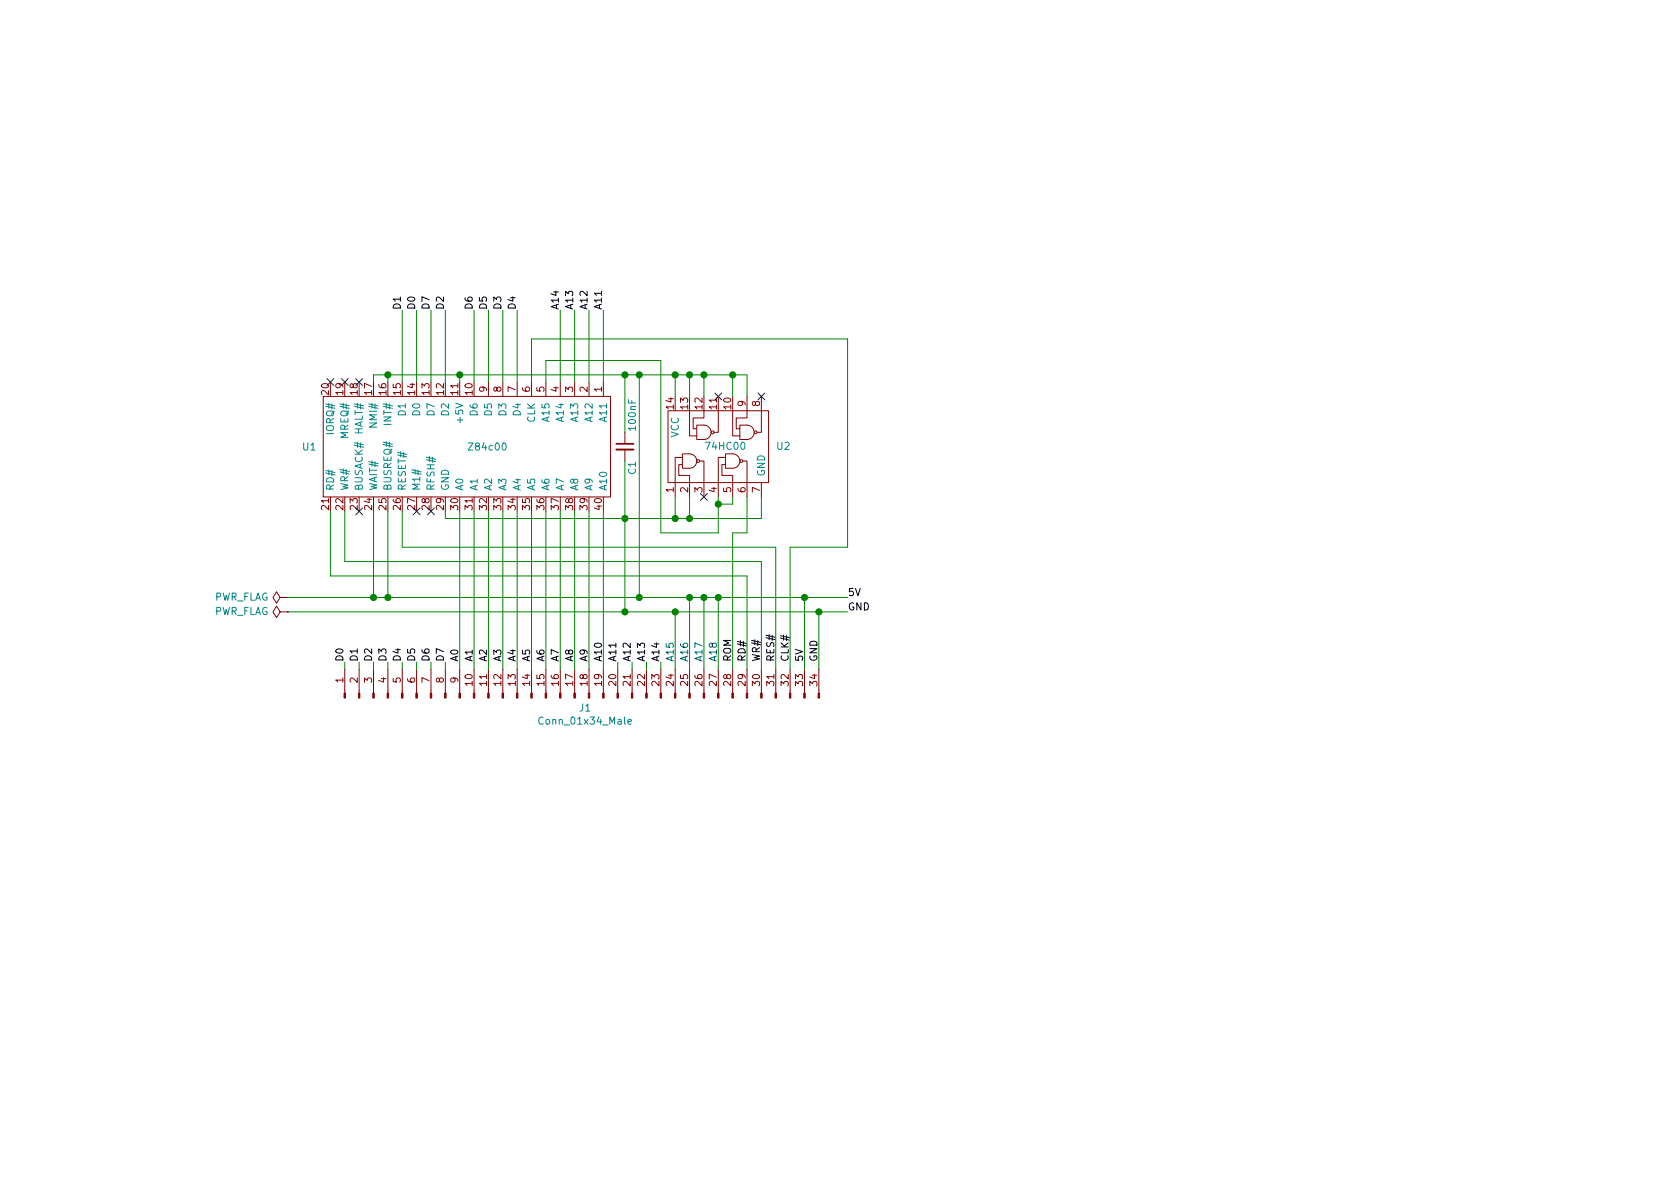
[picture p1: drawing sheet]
EESchema Schematic File Version 4
EELAYER 26 0
EELAYER END
$Descr A4 11693 8268
encoding utf-8
Sheet 1 1
Title ""
Date ""
Rev ""
Comp ""
Comment1 ""
Comment2 ""
Comment3 ""
Comment4 ""
$EndDescr
$Comp
L parts:Z84c00 U1
U 1 1
P 4300 3100
F 0 "U1" V 4300 900 50  0000 L CNN
F 1 "Z84c00" V 4300 2050 50  0000 L CNN
F 2 "" H 4300 3100 50  0001 C CNN
F 3 "" H 4300 3100 50  0001 C CNN
	1    4300 3100
	0    1    1    0   
$EndComp
$Comp
L parts:74HC00 U2
U 1 1
P 4600 3100
F 0 "U2" V 4600 2300 50  0000 R CNN
F 1 "74HC00" V 4600 2800 50  0000 R CNN
F 2 "" H 4600 3100 50  0001 C CNN
F 3 "" H 4600 3100 50  0001 C CNN
	1    4600 3100
	0    -1   -1   0   
$EndComp
$Comp
L Connector:Conn_01x34_Male J1
U 1 1
P 4000 4850
F 0 "J1" V 3928 4777 50  0000 C CNN
F 1 "Conn_01x34_Male" V 3837 4777 50  0000 C CNN
F 2 "" H 4000 4850 50  0001 C CNN
F 3 "~" H 4000 4850 50  0001 C CNN
	1    4000 4850
	0    -1   -1   0   
$EndComp
Text Label 3200 4600 1    50   ~ 0
A0
Text Label 3300 4600 1    50   ~ 0
A1
Text Label 3400 4600 1    50   ~ 0
A2
Text Label 3500 4600 1    50   ~ 0
A3
Text Label 3600 4600 1    50   ~ 0
A4
Text Label 3700 4600 1    50   ~ 0
A5
Text Label 3800 4600 1    50   ~ 0
A6
Text Label 3900 4600 1    50   ~ 0
A7
Text Label 4000 4600 1    50   ~ 0
A8
Text Label 4100 4600 1    50   ~ 0
A9
Text Label 4200 4600 1    50   ~ 0
A10
Text Label 4300 4600 1    50   ~ 0
A11
Text Label 4400 4600 1    50   ~ 0
A12
Text Label 4500 4600 1    50   ~ 0
A13
Text Label 4600 4600 1    50   ~ 0
A14
Wire Wire Line
	4300 4650 4300 4600
Wire Wire Line
	4400 4650 4400 4600
Wire Wire Line
	4500 4650 4500 4600
Wire Wire Line
	4600 4650 4600 4600
Text Label 2400 4600 1    50   ~ 0
D0
Text Label 2500 4600 1    50   ~ 0
D1
Text Label 2600 4600 1    50   ~ 0
D2
Text Label 2700 4600 1    50   ~ 0
D3
Text Label 2800 4600 1    50   ~ 0
D4
Text Label 2900 4600 1    50   ~ 0
D5
Text Label 3000 4600 1    50   ~ 0
D6
Text Label 3100 4600 1    50   ~ 0
D7
Wire Wire Line
	2400 4650 2400 4600
Wire Wire Line
	2500 4650 2500 4600
Wire Wire Line
	2600 4650 2600 4600
Wire Wire Line
	2700 4650 2700 4600
Wire Wire Line
	2800 4650 2800 4600
Wire Wire Line
	2900 4650 2900 4600
Wire Wire Line
	3000 4650 3000 4600
Wire Wire Line
	3100 4650 3100 4600
Text Notes 4700 4600 1    50   ~ 0
A15
Text Notes 4800 4600 1    50   ~ 0
A16
Text Notes 4900 4600 1    50   ~ 0
A17
Text Notes 5000 4600 1    50   ~ 0
A18
Text Label 5100 4600 1    50   ~ 0
ROM
Text Label 5200 4600 1    50   ~ 0
RD#
Text Label 5300 4600 1    50   ~ 0
WR#
Text Label 5400 4600 1    50   ~ 0
RES#
Text Label 5500 4600 1    50   ~ 0
CLK#
Text Label 5600 4600 1    50   ~ 0
5V
Text Label 5700 4600 1    50   ~ 0
GND
Wire Wire Line
	2000 4250 4350 4250
Wire Wire Line
	5300 3900 5300 4650
Wire Wire Line
	2400 3900 5300 3900
Wire Wire Line
	5200 4000 5200 4650
Wire Wire Line
	2300 4000 5200 4000
Text Label 5900 4150 0    50   ~ 0
5V
Text Label 5900 4250 0    50   ~ 0
GND
$Comp
L power:PWR_FLAG #FLG?
U 1 1
P 2000 4150
F 0 "#FLG?" H 2000 4225 50  0001 C CNN
F 1 "PWR_FLAG" V 2000 4278 50  0000 L CNN
F 2 "" H 2000 4150 50  0001 C CNN
F 3 "~" H 2000 4150 50  0001 C CNN
	1    2000 4150
	0    -1   -1   0   
$EndComp
$Comp
L power:PWR_FLAG #FLG?
U 1 1
P 2000 4250
F 0 "#FLG?" H 2000 4325 50  0001 C CNN
F 1 "PWR_FLAG" V 2000 4378 50  0000 L CNN
F 2 "" H 2000 4250 50  0001 C CNN
F 3 "~" H 2000 4250 50  0001 C CNN
	1    2000 4250
	0    -1   -1   0   
$EndComp
Wire Wire Line
	5600 4150 5600 4650
Connection ~ 5600 4150
Wire Wire Line
	5700 4250 5700 4650
Connection ~ 5700 4250
Wire Wire Line
	5700 4250 5900 4250
Text Label 2900 2150 1    50   ~ 0
D0
Text Label 2800 2150 1    50   ~ 0
D1
Wire Wire Line
	5400 3800 2800 3800
Wire Wire Line
	5400 3800 5400 4650
Wire Wire Line
	2000 4150 2600 4150
NoConn ~ 2900 3550
NoConn ~ 3000 3550
Wire Wire Line
	3100 3550 3100 3600
Wire Wire Line
	3200 2650 3200 2600
Wire Wire Line
	2800 3550 2800 3800
Wire Wire Line
	2400 3550 2400 3900
Wire Wire Line
	2300 3550 2300 4000
Wire Wire Line
	3200 3550 3200 4650
Wire Wire Line
	3300 3550 3300 4650
Wire Wire Line
	3400 3550 3400 4650
Wire Wire Line
	3500 3550 3500 4650
Wire Wire Line
	3600 3550 3600 4650
Wire Wire Line
	3700 3550 3700 4650
Wire Wire Line
	3800 3550 3800 4650
Wire Wire Line
	3900 3550 3900 4650
Wire Wire Line
	4000 3550 4000 4650
Wire Wire Line
	4100 3550 4100 4650
Wire Wire Line
	4200 3550 4200 4650
Text Label 3000 2150 1    50   ~ 0
D7
Text Label 3100 2150 1    50   ~ 0
D2
Text Label 3300 2150 1    50   ~ 0
D6
Text Label 3400 2150 1    50   ~ 0
D5
Text Label 3500 2150 1    50   ~ 0
D3
Text Label 3600 2150 1    50   ~ 0
D4
Text Label 3900 2150 1    50   ~ 0
A14
Text Label 4000 2150 1    50   ~ 0
A13
Text Label 4100 2150 1    50   ~ 0
A12
Text Label 4200 2150 1    50   ~ 0
A11
Wire Wire Line
	3900 2650 3900 2150
Wire Wire Line
	4000 2650 4000 2150
Wire Wire Line
	4100 2650 4100 2150
Wire Wire Line
	4200 2650 4200 2150
Wire Wire Line
	3600 2650 3600 2150
Wire Wire Line
	3500 2650 3500 2150
Wire Wire Line
	3400 2650 3400 2150
Wire Wire Line
	3300 2650 3300 2150
Wire Wire Line
	3100 2650 3100 2150
Wire Wire Line
	3000 2650 3000 2150
Wire Wire Line
	2900 2650 2900 2150
Wire Wire Line
	2800 2650 2800 2150
Wire Wire Line
	3700 2350 3700 2650
Wire Wire Line
	5000 4650 5000 4150
Connection ~ 5000 4150
Wire Wire Line
	5000 4150 5600 4150
Wire Wire Line
	4900 4650 4900 4150
Connection ~ 4900 4150
Wire Wire Line
	4900 4150 5000 4150
Wire Wire Line
	4800 4650 4800 4150
Connection ~ 4800 4150
Wire Wire Line
	4800 4150 4900 4150
Wire Wire Line
	4700 4650 4700 4250
Connection ~ 4700 4250
Wire Wire Line
	3200 2600 2700 2600
Connection ~ 3200 2600
NoConn ~ 2400 2650
Wire Wire Line
	2600 2650 2600 2600
Wire Wire Line
	2700 2650 2700 2600
Connection ~ 2700 2600
Wire Wire Line
	2700 2600 2600 2600
Wire Wire Line
	3800 2650 3800 2500
NoConn ~ 5000 2750
NoConn ~ 5300 2750
Wire Wire Line
	5500 3800 5900 3800
Wire Wire Line
	5900 3800 5900 2350
Wire Wire Line
	3700 2350 5900 2350
Wire Wire Line
	5500 3800 5500 4650
$Comp
L Device:C_Small C1
U 1 1
P 4350 3100
F 0 "C1" V 4400 2900 50  0000 L CNN
F 1 "100nF" V 4400 3200 50  0000 L CNN
F 2 "" H 4350 3100 50  0001 C CNN
F 3 "~" H 4350 3100 50  0001 C CNN
	1    4350 3100
	1    0    0    -1  
$EndComp
Wire Wire Line
	4350 3600 4350 3200
Wire Wire Line
	3100 3600 4350 3600
Wire Wire Line
	4350 3000 4350 2600
Wire Wire Line
	3200 2600 4350 2600
Wire Wire Line
	4350 3600 4350 4250
Connection ~ 4350 3600
Connection ~ 4350 4250
Wire Wire Line
	4450 2600 4350 2600
Connection ~ 4350 2600
Wire Wire Line
	4350 4250 4700 4250
Wire Wire Line
	4450 2600 4450 4150
Connection ~ 4450 4150
Wire Wire Line
	4450 4150 4800 4150
Wire Wire Line
	3800 2500 4600 2500
Wire Wire Line
	5100 3500 5100 3450
NoConn ~ 2300 2650
NoConn ~ 2500 2650
NoConn ~ 2500 3550
Wire Wire Line
	2600 3550 2600 4150
Connection ~ 2600 4150
Wire Wire Line
	2600 4150 2700 4150
Wire Wire Line
	2700 3550 2700 4150
Connection ~ 2700 4150
Wire Wire Line
	2700 4150 4450 4150
Wire Wire Line
	5600 4150 5900 4150
Wire Wire Line
	4450 2600 4700 2600
Connection ~ 4450 2600
Wire Wire Line
	4800 2600 4700 2600
Connection ~ 4700 2600
Wire Wire Line
	4900 2600 4800 2600
Connection ~ 4800 2600
Wire Wire Line
	5100 2600 4900 2600
Connection ~ 4900 2600
Wire Wire Line
	5200 2600 5100 2600
Connection ~ 5100 2600
Wire Wire Line
	5200 2600 5200 2750
Wire Wire Line
	5100 2600 5100 2750
Wire Wire Line
	4900 2600 4900 2750
Wire Wire Line
	4800 2600 4800 2750
Wire Wire Line
	4700 2600 4700 2750
Wire Wire Line
	4350 3600 4700 3600
Wire Wire Line
	5300 3450 5300 3600
Wire Wire Line
	5100 3700 5200 3700
Wire Wire Line
	5200 3700 5200 3450
Wire Wire Line
	5100 3700 5100 4650
Wire Wire Line
	4600 2500 4600 3700
Wire Wire Line
	4600 3700 5000 3700
Wire Wire Line
	5000 3450 5000 3500
Wire Wire Line
	5100 3500 5000 3500
Connection ~ 5000 3500
Wire Wire Line
	5000 3500 5000 3700
Wire Wire Line
	4700 3450 4700 3600
Connection ~ 4700 3600
Wire Wire Line
	4700 3600 4800 3600
Wire Wire Line
	4800 3450 4800 3600
Connection ~ 4800 3600
Wire Wire Line
	4800 3600 5300 3600
NoConn ~ 4900 3450
Wire Wire Line
	4700 4250 5700 4250
$EndSCHEMATC
